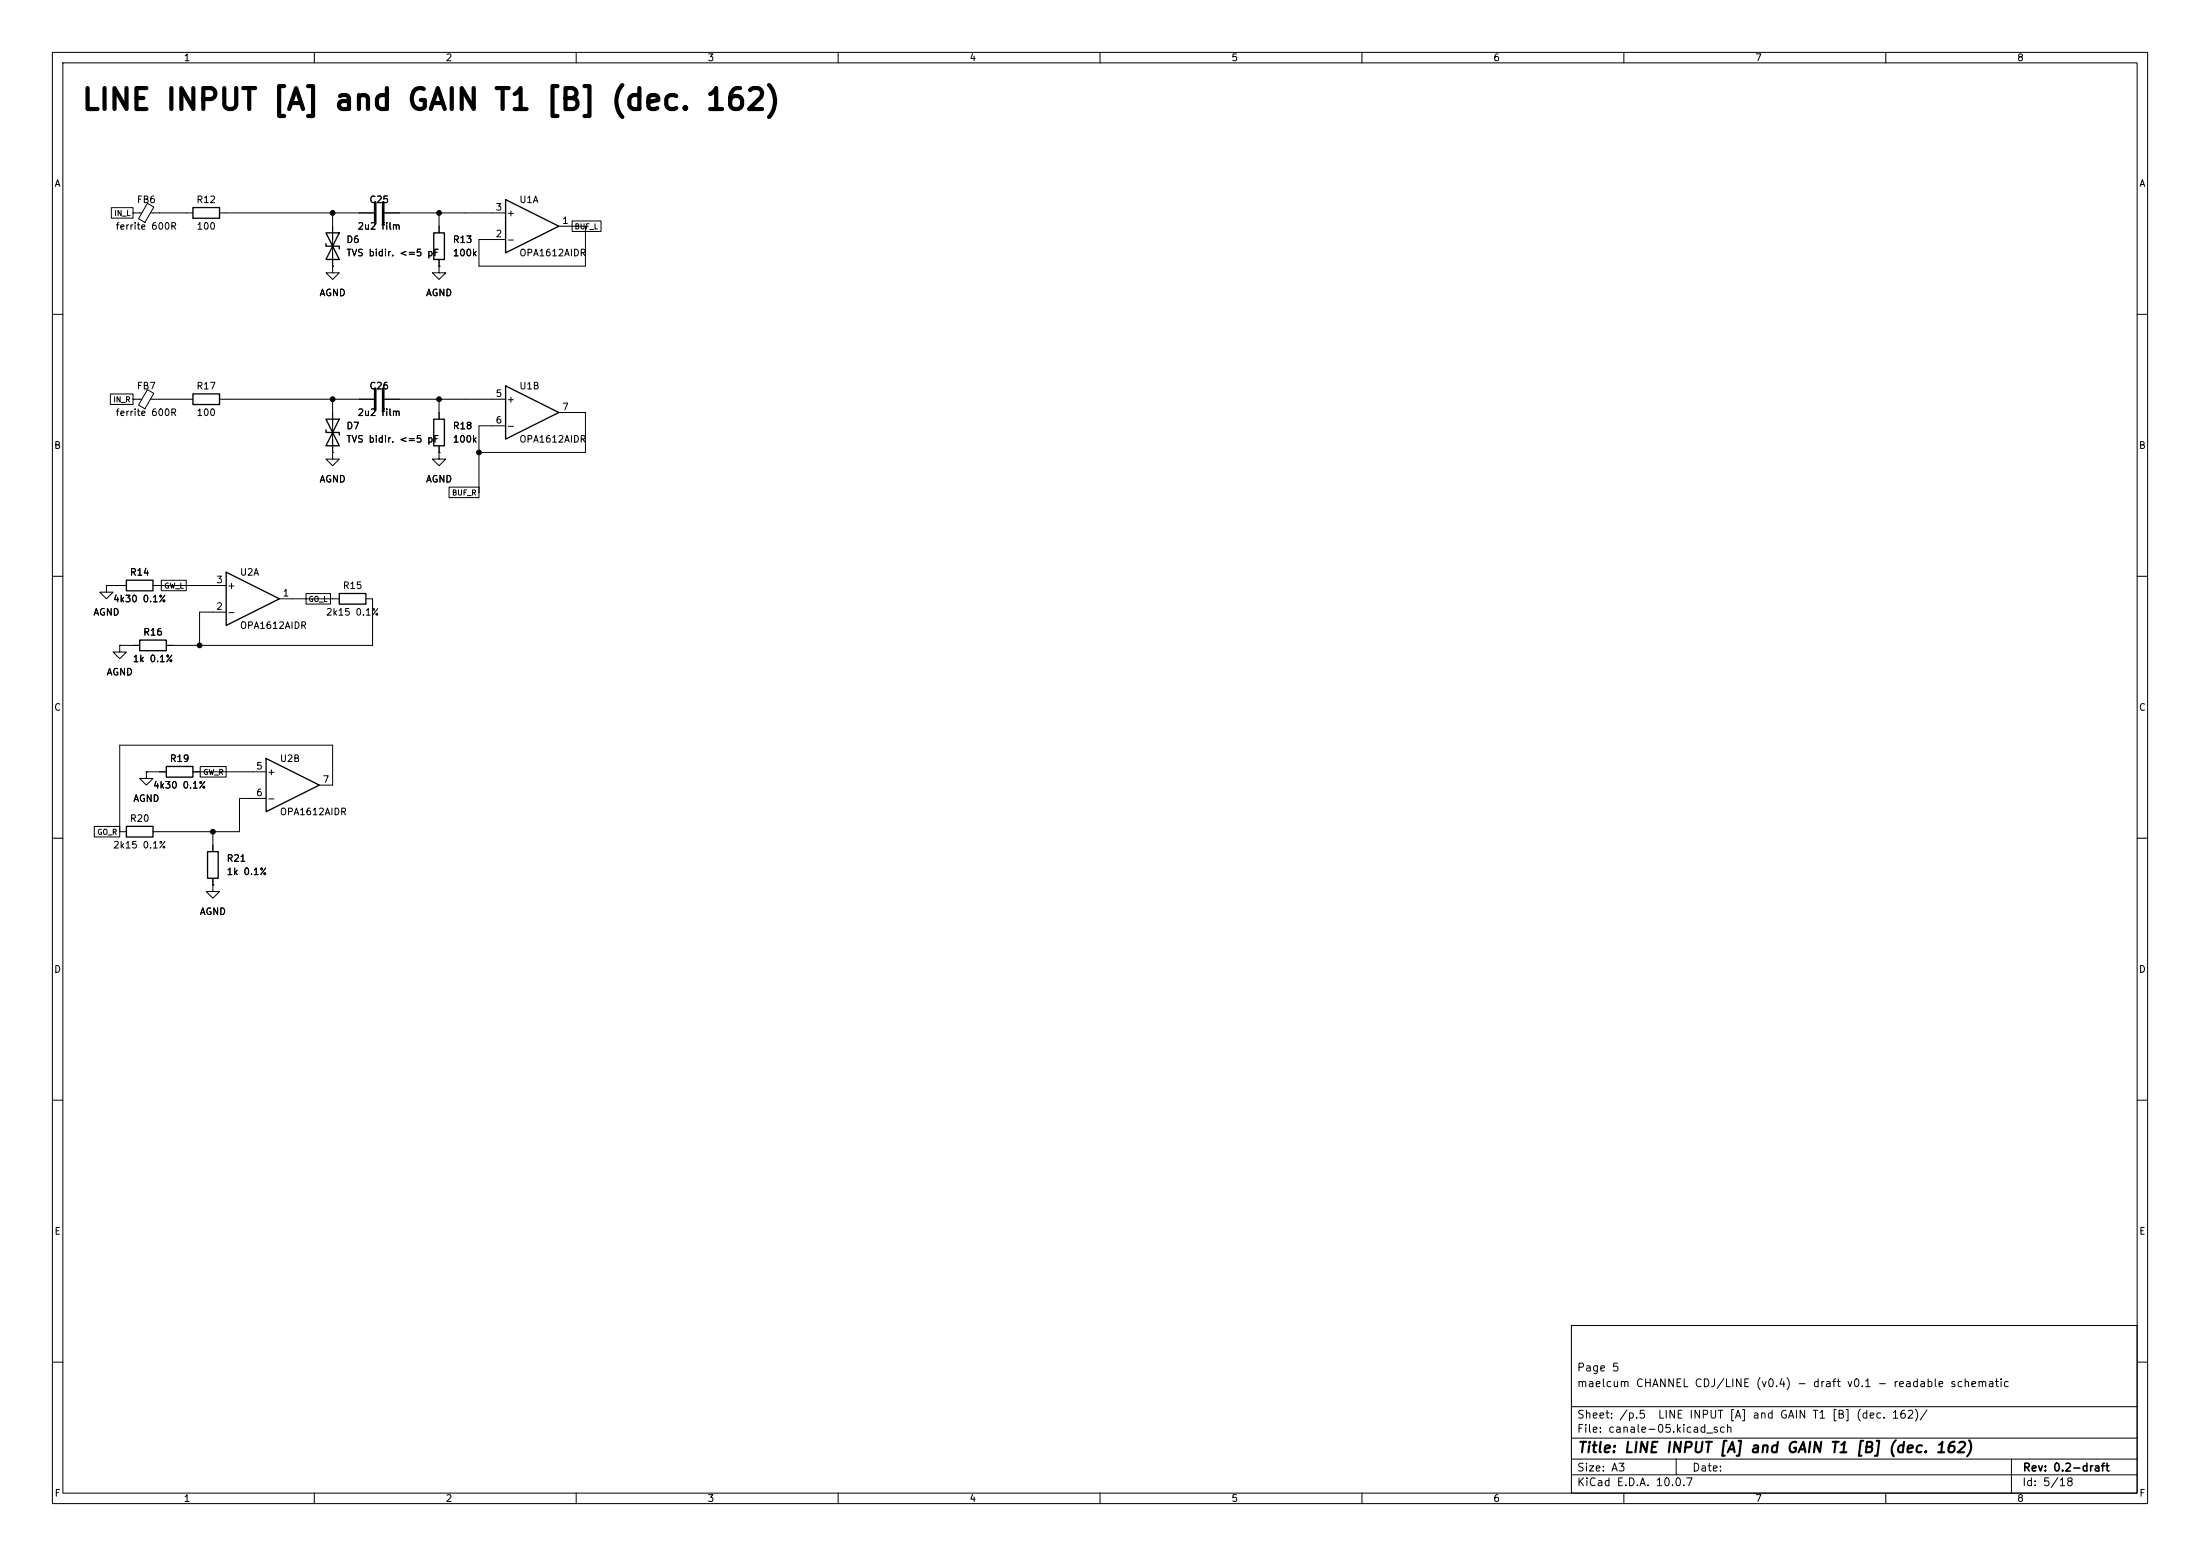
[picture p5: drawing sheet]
(kicad_sch
 (version 20260101)
 (generator "eeschema")
 (generator_version "10.0")
 (paper "A3")
 (title_block
  (title "LINE INPUT [A] and GAIN T1 [B] (dec. 162)")
  (rev "0.2-draft")
  (comment 1 "maelcum CHANNEL CDJ/LINE (v0.4) - draft v0.1 - readable schematic")
  (comment 2 "Page 5"))
 (lib_symbols
  (symbol
   "Amplifier_Operational:OPA1612AxD"
   (pin_names
    (offset 0.127)) (exclude_from_sim no) (in_bom yes) (on_board yes)
   (in_pos_files yes)
   (duplicate_pin_numbers_are_jumpers no)
   (property
    "Reference"
    "U" (at 0 5.08 0) (show_name no) (do_not_autoplace no) (effects (font (size 1.27 1.27)) (justify left)))
   (property
    "Value"
    "OPA1612AxD" (at 0 -5.08 0) (show_name no) (do_not_autoplace no) (effects (font (size 1.27 1.27)) (justify left)))
   (property
    "Footprint"
    "" (at 0 0 0) (show_name no) (do_not_autoplace no) (hide yes) (effects (font (size 1.27 1.27))))
   (property
    "Datasheet"
    "http://www.ti.com/lit/ds/symlink/opa1612.pdf" (at 0 0 0) (show_name no) (do_not_autoplace no) (hide yes) (effects (font (size 1.27 1.27))))
   (property
    "Description"
    "Dual SoundPlus High Performance, Bipolar-Input Audio Operational Amplifiers, SOIC-8" (at 0 0 0) (show_name no) (do_not_autoplace no) (hide yes) (effects (font (size 1.27 1.27))))
   (property
    "ki_locked"
    "" (at 0 0 0) (show_name no) (do_not_autoplace no) (effects (font (size 1.27 1.27))))
   (property
    "ki_keywords"
    "dual opamp" (at 0 0 0) (show_name no) (do_not_autoplace no) (hide yes) (effects (font (size 1.27 1.27))))
   (property
    "ki_fp_filters"
    "SOIC*3.9x4.9mm*P1.27mm* DIP*W7.62mm* TO*99* OnSemi*Micro8* TSSOP*3x3mm*P0.65mm* TSSOP*4.4x3mm*P0.65mm* MSOP*3x3mm*P0.65mm* SSOP*3.9x4.9mm*P0.635mm* LFCSP*2x2mm*P0.5mm* *SIP* SOIC*5.3x6.2mm*P1.27mm*" (at 0 0 0) (show_name no) (do_not_autoplace no) (hide yes) (effects (font (size 1.27 1.27))))
   (symbol
    "OPA1612AxD_1_1"
    (polyline (pts (xy -5.08 5.08) (xy 5.08 0) (xy -5.08 -5.08) (xy -5.08 5.08)) (stroke (width 0.254) (type default)) (fill (type background)))
    (pin
    output
    line (at 7.62 0 180) (length 2.54) (name
    "" (effects (font (size 1.27 1.27)))) (number
    "1" (effects (font (size 1.27 1.27)))))
    (pin
    input
    line (at -7.62 -2.54 0) (length 2.54) (name
    "-" (effects (font (size 1.27 1.27)))) (number
    "2" (effects (font (size 1.27 1.27)))))
    (pin
    input
    line (at -7.62 2.54 0) (length 2.54) (name
    "+" (effects (font (size 1.27 1.27)))) (number
    "3" (effects (font (size 1.27 1.27))))))
   (symbol
    "OPA1612AxD_2_1"
    (polyline (pts (xy -5.08 5.08) (xy 5.08 0) (xy -5.08 -5.08) (xy -5.08 5.08)) (stroke (width 0.254) (type default)) (fill (type background)))
    (pin
    input
    line (at -7.62 2.54 0) (length 2.54) (name
    "+" (effects (font (size 1.27 1.27)))) (number
    "5" (effects (font (size 1.27 1.27)))))
    (pin
    input
    line (at -7.62 -2.54 0) (length 2.54) (name
    "-" (effects (font (size 1.27 1.27)))) (number
    "6" (effects (font (size 1.27 1.27)))))
    (pin
    output
    line (at 7.62 0 180) (length 2.54) (name
    "" (effects (font (size 1.27 1.27)))) (number
    "7" (effects (font (size 1.27 1.27))))))
   (symbol
    "OPA1612AxD_3_1"
    (pin
    power_in
    line (at -2.54 -7.62 90) (length 3.81) (name
    "V-" (effects (font (size 1.27 1.27)))) (number
    "4" (effects (font (size 1.27 1.27)))))
    (pin
    power_in
    line (at -2.54 7.62 270) (length 3.81) (name
    "V+" (effects (font (size 1.27 1.27)))) (number
    "8" (effects (font (size 1.27 1.27))))))
   (embedded_fonts no))
  (symbol
   "Device:R"
   (pin_numbers (hide yes))
   (pin_names
    (offset 0)) (exclude_from_sim no) (in_bom yes) (on_board yes)
   (in_pos_files yes)
   (duplicate_pin_numbers_are_jumpers no)
   (property
    "Reference"
    "R" (at 2.032 0 90) (show_name no) (do_not_autoplace no) (effects (font (size 1.27 1.27))))
   (property
    "Value"
    "R" (at 0 0 90) (show_name no) (do_not_autoplace no) (effects (font (size 1.27 1.27))))
   (property
    "Footprint"
    "" (at -1.778 0 90) (show_name no) (do_not_autoplace no) (hide yes) (effects (font (size 1.27 1.27))))
   (property
    "Datasheet"
    "" (at 0 0 0) (show_name no) (do_not_autoplace no) (hide yes) (effects (font (size 1.27 1.27))))
   (property
    "Description"
    "Resistor" (at 0 0 0) (show_name no) (do_not_autoplace no) (hide yes) (effects (font (size 1.27 1.27))))
   (property
    "ki_keywords"
    "R res resistor" (at 0 0 0) (show_name no) (do_not_autoplace no) (hide yes) (effects (font (size 1.27 1.27))))
   (property
    "ki_fp_filters"
    "R_*" (at 0 0 0) (show_name no) (do_not_autoplace no) (hide yes) (effects (font (size 1.27 1.27))))
   (symbol
    "R_0_1"
    (rectangle (start -1.016 -2.54) (end 1.016 2.54) (stroke (width 0.254) (type default)) (fill (type none))))
   (symbol
    "R_1_1"
    (pin
    passive
    line (at 0 3.81 270) (length 1.27) (name
    "" (effects (font (size 1.27 1.27)))) (number
    "1" (effects (font (size 1.27 1.27)))))
    (pin
    passive
    line (at 0 -3.81 90) (length 1.27) (name
    "" (effects (font (size 1.27 1.27)))) (number
    "2" (effects (font (size 1.27 1.27))))))
   (embedded_fonts no))
  (symbol
   "Device:C"
   (pin_numbers (hide yes))
   (pin_names
    (offset 0.254)) (exclude_from_sim no) (in_bom yes) (on_board yes)
   (in_pos_files yes)
   (duplicate_pin_numbers_are_jumpers no)
   (property
    "Reference"
    "C" (at 0.635 2.54 0) (show_name no) (do_not_autoplace no) (effects (font (size 1.27 1.27)) (justify left)))
   (property
    "Value"
    "C" (at 0.635 -2.54 0) (show_name no) (do_not_autoplace no) (effects (font (size 1.27 1.27)) (justify left)))
   (property
    "Footprint"
    "" (at 0.9652 -3.81 0) (show_name no) (do_not_autoplace no) (hide yes) (effects (font (size 1.27 1.27))))
   (property
    "Datasheet"
    "" (at 0 0 0) (show_name no) (do_not_autoplace no) (hide yes) (effects (font (size 1.27 1.27))))
   (property
    "Description"
    "Unpolarized capacitor" (at 0 0 0) (show_name no) (do_not_autoplace no) (hide yes) (effects (font (size 1.27 1.27))))
   (property
    "ki_keywords"
    "cap capacitor" (at 0 0 0) (show_name no) (do_not_autoplace no) (hide yes) (effects (font (size 1.27 1.27))))
   (property
    "ki_fp_filters"
    "C_*" (at 0 0 0) (show_name no) (do_not_autoplace no) (hide yes) (effects (font (size 1.27 1.27))))
   (symbol
    "C_0_1"
    (polyline (pts (xy -2.032 0.762) (xy 2.032 0.762)) (stroke (width 0.508) (type default)) (fill (type none)))
    (polyline (pts (xy -2.032 -0.762) (xy 2.032 -0.762)) (stroke (width 0.508) (type default)) (fill (type none))))
   (symbol
    "C_1_1"
    (pin
    passive
    line (at 0 3.81 270) (length 2.794) (name
    "" (effects (font (size 1.27 1.27)))) (number
    "1" (effects (font (size 1.27 1.27)))))
    (pin
    passive
    line (at 0 -3.81 90) (length 2.794) (name
    "" (effects (font (size 1.27 1.27)))) (number
    "2" (effects (font (size 1.27 1.27))))))
   (embedded_fonts no))
  (symbol
   "Device:D_TVS"
   (pin_numbers (hide yes))
   (pin_names
    (offset 1.016) (hide yes)) (exclude_from_sim no) (in_bom yes) (on_board yes)
   (in_pos_files yes)
   (duplicate_pin_numbers_are_jumpers no)
   (property
    "Reference"
    "D" (at 0 2.54 0) (show_name no) (do_not_autoplace no) (effects (font (size 1.27 1.27))))
   (property
    "Value"
    "D_TVS" (at 0 -2.54 0) (show_name no) (do_not_autoplace no) (effects (font (size 1.27 1.27))))
   (property
    "Footprint"
    "" (at 0 0 0) (show_name no) (do_not_autoplace no) (hide yes) (effects (font (size 1.27 1.27))))
   (property
    "Datasheet"
    "" (at 0 0 0) (show_name no) (do_not_autoplace no) (hide yes) (effects (font (size 1.27 1.27))))
   (property
    "Description"
    "Bidirectional transient-voltage-suppression diode" (at 0 0 0) (show_name no) (do_not_autoplace no) (hide yes) (effects (font (size 1.27 1.27))))
   (property
    "ki_keywords"
    "diode TVS thyrector" (at 0 0 0) (show_name no) (do_not_autoplace no) (hide yes) (effects (font (size 1.27 1.27))))
   (property
    "ki_fp_filters"
    "TO-???* *_Diode_* *SingleDiode* D_*" (at 0 0 0) (show_name no) (do_not_autoplace no) (hide yes) (effects (font (size 1.27 1.27))))
   (symbol
    "D_TVS_0_1"
    (polyline (pts (xy -2.54 1.27) (xy -2.54 -1.27) (xy 2.54 1.27) (xy 2.54 -1.27) (xy -2.54 1.27)) (stroke (width 0.254) (type default)) (fill (type none)))
    (polyline (pts (xy 0.508 1.27) (xy 0 1.27) (xy 0 -1.27) (xy -0.508 -1.27)) (stroke (width 0.254) (type default)) (fill (type none)))
    (polyline (pts (xy 1.27 0) (xy -1.27 0)) (stroke (width 0) (type default)) (fill (type none))))
   (symbol
    "D_TVS_1_1"
    (pin
    passive
    line (at -3.81 0 0) (length 2.54) (name
    "A1" (effects (font (size 1.27 1.27)))) (number
    "1" (effects (font (size 1.27 1.27)))))
    (pin
    passive
    line (at 3.81 0 180) (length 2.54) (name
    "A2" (effects (font (size 1.27 1.27)))) (number
    "2" (effects (font (size 1.27 1.27))))))
   (embedded_fonts no))
  (symbol
   "Device:FerriteBead_Small"
   (pin_numbers (hide yes))
   (pin_names
    (offset 0)) (exclude_from_sim no) (in_bom yes) (on_board yes)
   (in_pos_files yes)
   (duplicate_pin_numbers_are_jumpers no)
   (property
    "Reference"
    "FB" (at 1.905 1.27 0) (show_name no) (do_not_autoplace no) (effects (font (size 1.27 1.27)) (justify left)))
   (property
    "Value"
    "FerriteBead_Small" (at 1.905 -1.27 0) (show_name no) (do_not_autoplace no) (effects (font (size 1.27 1.27)) (justify left)))
   (property
    "Footprint"
    "" (at -1.778 0 90) (show_name no) (do_not_autoplace no) (hide yes) (effects (font (size 1.27 1.27))))
   (property
    "Datasheet"
    "" (at 0 0 0) (show_name no) (do_not_autoplace no) (hide yes) (effects (font (size 1.27 1.27))))
   (property
    "Description"
    "Ferrite bead, small symbol" (at 0 0 0) (show_name no) (do_not_autoplace no) (hide yes) (effects (font (size 1.27 1.27))))
   (property
    "ki_keywords"
    "L ferrite bead inductor filter" (at 0 0 0) (show_name no) (do_not_autoplace no) (hide yes) (effects (font (size 1.27 1.27))))
   (property
    "ki_fp_filters"
    "Inductor_* L_* *Ferrite*" (at 0 0 0) (show_name no) (do_not_autoplace no) (hide yes) (effects (font (size 1.27 1.27))))
   (symbol
    "FerriteBead_Small_0_1"
    (polyline (pts (xy -1.8288 0.2794) (xy -1.1176 1.4986) (xy 1.8288 -0.2032) (xy 1.1176 -1.4224) (xy -1.8288 0.2794)) (stroke (width 0) (type default)) (fill (type none)))
    (polyline (pts (xy 0 0.889) (xy 0 1.2954)) (stroke (width 0) (type default)) (fill (type none)))
    (polyline (pts (xy 0 -1.27) (xy 0 -0.7874)) (stroke (width 0) (type default)) (fill (type none))))
   (symbol
    "FerriteBead_Small_1_1"
    (pin
    passive
    line (at 0 2.54 270) (length 1.27) (name
    "" (effects (font (size 1.27 1.27)))) (number
    "1" (effects (font (size 1.27 1.27)))))
    (pin
    passive
    line (at 0 -2.54 90) (length 1.27) (name
    "" (effects (font (size 1.27 1.27)))) (number
    "2" (effects (font (size 1.27 1.27))))))
   (embedded_fonts no))
  (symbol
   "power:GND"
   (power global)
   (pin_numbers (hide yes))
   (pin_names
    (offset 0) (hide yes)) (exclude_from_sim no) (in_bom yes) (on_board yes)
   (in_pos_files yes)
   (duplicate_pin_numbers_are_jumpers no)
   (property
    "Reference"
    "#PWR" (at 0 -6.35 0) (show_name no) (do_not_autoplace no) (hide yes) (effects (font (size 1.27 1.27))))
   (property
    "Value"
    "GND" (at 0 -3.81 0) (show_name no) (do_not_autoplace no) (effects (font (size 1.27 1.27))))
   (property
    "Footprint"
    "" (at 0 0 0) (show_name no) (do_not_autoplace no) (hide yes) (effects (font (size 1.27 1.27))))
   (property
    "Datasheet"
    "" (at 0 0 0) (show_name no) (do_not_autoplace no) (hide yes) (effects (font (size 1.27 1.27))))
   (property
    "Description"
    "Power symbol creates a global label with name \"GND\" , ground" (at 0 0 0) (show_name no) (do_not_autoplace no) (hide yes) (effects (font (size 1.27 1.27))))
   (property
    "ki_keywords"
    "global power" (at 0 0 0) (show_name no) (do_not_autoplace no) (hide yes) (effects (font (size 1.27 1.27))))
   (symbol
    "GND_0_1"
    (polyline (pts (xy 0 0) (xy 0 -1.27) (xy 1.27 -1.27) (xy 0 -2.54) (xy -1.27 -1.27) (xy 0 -1.27)) (stroke (width 0) (type default)) (fill (type none))))
   (symbol
    "GND_1_1"
    (pin
    power_in
    line (at 0 0 270) (length 0) (name
    "" (effects (font (size 1.27 1.27)))) (number
    "1" (effects (font (size 1.27 1.27))))))
   (embedded_fonts no)))
 (text
  "LINE INPUT [A] and GAIN T1 [B] (dec. 162)"
  (exclude_from_sim no)
  (at 15.24 21.59 0)
  (effects (font (size 4 4)
    (bold yes)) (justify left bottom)))
 (symbol
  (lib_id "Amplifier_Operational:OPA1612AxD")
  (at 101.6 43.18 0)
  (unit 1)
  (body_style 1)
  (exclude_from_sim no)
  (in_bom yes)
  (on_board yes)
  (dnp no)
  (property
   "Reference"
   "U1" (at 99.06 38.1 0) (effects (font (size 1.27 1.27)) (justify left)))
  (property
   "Value"
   "OPA1612AIDR" (at 99.06 48.26 0) (effects (font (size 1.27 1.27)) (justify left)))
  (property
   "Footprint"
   "Package_SO:SOIC-8_3.9x4.9mm_P1.27mm" (at 101.6 43.18 0) (effects (font (size 1.27 1.27)) (justify left) (hide yes)))
  (property
   "Datasheet"
   "" (at 101.6 43.18 0) (effects (font (size 1.27 1.27)) (justify left) (hide yes)))
  (property
   "Nota"
   "buffer d'ingresso" (at 101.6 43.18 0) (effects (font (size 1.27 1.27)) (justify left) (hide yes)))
  (pin
   "1")
  (pin
   "2")
  (pin
   "3")
  (instances (project
    "canale" (path
    "/f0c5571b-16e2-51a9-92b3-0eee43c7234d/3df63447-c144-5236-bbcd-b95b2f9a543b" (reference "U1") (unit 1)))))
 (wire
  (pts (xy 93.98 40.64) (xy 88.9 40.64))
  (stroke (width 0) (type default)))
 (symbol
  (lib_id "Device:R")
  (at 83.82 46.99 0)
  (unit 1)
  (body_style 1)
  (exclude_from_sim no)
  (in_bom yes)
  (on_board yes)
  (dnp no)
  (property
   "Reference"
   "R13" (at 86.36 45.72 0) (effects (font (size 1.27 1.27)) (justify left)))
  (property
   "Value"
   "100k" (at 86.36 48.26 0) (effects (font (size 1.27 1.27)) (justify left)))
  (property
   "Footprint"
   "Resistor_SMD:R_0805_2012Metric" (at 83.82 46.99 0) (effects (font (size 1.27 1.27)) (justify left) (hide yes)))
  (property
   "Datasheet"
   "" (at 83.82 46.99 0) (effects (font (size 1.27 1.27)) (justify left) (hide yes)))
  (property
   "Nota"
   "polo 0,72 Hz, Zin 100k" (at 83.82 46.99 0) (effects (font (size 1.27 1.27)) (justify left) (hide yes)))
  (pin
   "1")
  (pin
   "2")
  (instances (project
    "canale" (path
    "/f0c5571b-16e2-51a9-92b3-0eee43c7234d/3df63447-c144-5236-bbcd-b95b2f9a543b" (reference "R13") (unit 1)))))
 (symbol
  (lib_id "Device:C")
  (at 72.39 40.64 90)
  (unit 1)
  (body_style 1)
  (exclude_from_sim no)
  (in_bom yes)
  (on_board yes)
  (dnp no)
  (property
   "Reference"
   "C25" (at 72.39 38.1 90) (effects (font (size 1.27 1.27))))
  (property
   "Value"
   "2u2 film" (at 72.39 43.18 90) (effects (font (size 1.27 1.27))))
  (property
   "Footprint"
   "Capacitor_SMD:C_1812_4532Metric" (at 72.39 40.64 0) (effects (font (size 1.27 1.27)) (justify left) (hide yes)))
  (property
   "Datasheet"
   "" (at 72.39 40.64 0) (effects (font (size 1.27 1.27)) (justify left) (hide yes)))
  (property
   "Nota"
   "blocco della continua (voce 58)" (at 72.39 40.64 0) (effects (font (size 1.27 1.27)) (justify left) (hide yes)))
  (pin
   "1")
  (pin
   "2")
  (instances (project
    "canale" (path
    "/f0c5571b-16e2-51a9-92b3-0eee43c7234d/3df63447-c144-5236-bbcd-b95b2f9a543b" (reference "C25") (unit 1)))))
 (symbol
  (lib_id "Device:D_TVS")
  (at 63.5 46.99 270)
  (unit 1)
  (body_style 1)
  (exclude_from_sim no)
  (in_bom yes)
  (on_board yes)
  (dnp no)
  (property
   "Reference"
   "D6" (at 66.04 45.72 90) (effects (font (size 1.27 1.27)) (justify left)))
  (property
   "Value"
   "TVS bidir. <=5 pF" (at 66.04 48.26 90) (effects (font (size 1.27 1.27)) (justify left)))
  (property
   "Footprint"
   "Diode_SMD:D_SOD-323" (at 63.5 46.99 0) (effects (font (size 1.27 1.27)) (justify left) (hide yes)))
  (property
   "Datasheet"
   "" (at 63.5 46.99 0) (effects (font (size 1.27 1.27)) (justify left) (hide yes)))
  (property
   "Nota"
   "NOTA: parte da scegliere (TVS low-cap)" (at 63.5 46.99 0) (effects (font (size 1.27 1.27)) (justify left) (hide yes)))
  (pin
   "1")
  (pin
   "2")
  (instances (project
    "canale" (path
    "/f0c5571b-16e2-51a9-92b3-0eee43c7234d/3df63447-c144-5236-bbcd-b95b2f9a543b" (reference "D6") (unit 1)))))
 (symbol
  (lib_id "Device:R")
  (at 39.37 40.64 90)
  (unit 1)
  (body_style 1)
  (exclude_from_sim no)
  (in_bom yes)
  (on_board yes)
  (dnp no)
  (property
   "Reference"
   "R12" (at 39.37 38.1 90) (effects (font (size 1.27 1.27))))
  (property
   "Value"
   "100" (at 39.37 43.18 90) (effects (font (size 1.27 1.27))))
  (property
   "Footprint"
   "Resistor_SMD:R_0805_2012Metric" (at 39.37 40.64 0) (effects (font (size 1.27 1.27)) (justify left) (hide yes)))
  (property
   "Datasheet"
   "" (at 39.37 40.64 0) (effects (font (size 1.27 1.27)) (justify left) (hide yes)))
  (property
   "Nota"
   "R serie (cdj §3.1)" (at 39.37 40.64 0) (effects (font (size 1.27 1.27)) (justify left) (hide yes)))
  (pin
   "1")
  (pin
   "2")
  (instances (project
    "canale" (path
    "/f0c5571b-16e2-51a9-92b3-0eee43c7234d/3df63447-c144-5236-bbcd-b95b2f9a543b" (reference "R12") (unit 1)))))
 (symbol
  (lib_id "Device:FerriteBead_Small")
  (at 27.94 40.64 90)
  (unit 1)
  (body_style 1)
  (exclude_from_sim no)
  (in_bom yes)
  (on_board yes)
  (dnp no)
  (property
   "Reference"
   "FB6" (at 27.94 38.1 90) (effects (font (size 1.27 1.27))))
  (property
   "Value"
   "ferrite 600R" (at 27.94 43.18 90) (effects (font (size 1.27 1.27))))
  (property
   "Footprint"
   "Inductor_SMD:L_1206_3216Metric" (at 27.94 40.64 0) (effects (font (size 1.27 1.27)) (justify left) (hide yes)))
  (property
   "Datasheet"
   "" (at 27.94 40.64 0) (effects (font (size 1.27 1.27)) (justify left) (hide yes)))
  (pin
   "1")
  (pin
   "2")
  (instances (project
    "canale" (path
    "/f0c5571b-16e2-51a9-92b3-0eee43c7234d/3df63447-c144-5236-bbcd-b95b2f9a543b" (reference "FB6") (unit 1)))))
 (wire
  (pts (xy 88.9 40.64) (xy 83.82 40.64))
  (stroke (width 0) (type default)))
 (wire
  (pts (xy 83.82 40.64) (xy 83.82 43.18))
  (stroke (width 0) (type default)))
 (wire
  (pts (xy 83.82 40.64) (xy 76.2 40.64))
  (stroke (width 0) (type default)))
 (wire
  (pts (xy 68.58 40.64) (xy 63.5 40.64))
  (stroke (width 0) (type default)))
 (wire
  (pts (xy 63.5 40.64) (xy 63.5 43.18))
  (stroke (width 0) (type default)))
 (wire
  (pts (xy 63.5 40.64) (xy 43.18 40.64))
  (stroke (width 0) (type default)))
 (wire
  (pts (xy 35.56 40.64) (xy 30.48 40.64))
  (stroke (width 0) (type default)))
 (junction
  (at 83.82 40.64)
  (diameter 0)
  (color 0 0 0 0))
 (junction
  (at 63.5 40.64)
  (diameter 0)
  (color 0 0 0 0))
 (symbol
  (lib_id "power:GND")
  (at 83.82 50.8 0)
  (unit 1)
  (body_style 1)
  (exclude_from_sim no)
  (in_bom yes)
  (on_board yes)
  (dnp no)
  (property
   "Reference"
   "#PWR001" (at 83.82 50.8 0) (effects (font (size 1.27 1.27)) (justify left) (hide yes)))
  (property
   "Value"
   "AGND" (at 83.82 55.88 0) (effects (font (size 1.27 1.27))))
  (property
   "Footprint"
   "" (at 83.82 50.8 0) (effects (font (size 1.27 1.27)) (justify left) (hide yes)))
  (property
   "Datasheet"
   "" (at 83.82 50.8 0) (effects (font (size 1.27 1.27)) (justify left) (hide yes)))
  (pin
   "1")
  (instances (project
    "canale" (path
    "/f0c5571b-16e2-51a9-92b3-0eee43c7234d/3df63447-c144-5236-bbcd-b95b2f9a543b" (reference "#PWR001") (unit 1)))))
 (symbol
  (lib_id "power:GND")
  (at 63.5 50.8 0)
  (unit 1)
  (body_style 1)
  (exclude_from_sim no)
  (in_bom yes)
  (on_board yes)
  (dnp no)
  (property
   "Reference"
   "#PWR002" (at 63.5 50.8 0) (effects (font (size 1.27 1.27)) (justify left) (hide yes)))
  (property
   "Value"
   "AGND" (at 63.5 55.88 0) (effects (font (size 1.27 1.27))))
  (property
   "Footprint"
   "" (at 63.5 50.8 0) (effects (font (size 1.27 1.27)) (justify left) (hide yes)))
  (property
   "Datasheet"
   "" (at 63.5 50.8 0) (effects (font (size 1.27 1.27)) (justify left) (hide yes)))
  (pin
   "1")
  (instances (project
    "canale" (path
    "/f0c5571b-16e2-51a9-92b3-0eee43c7234d/3df63447-c144-5236-bbcd-b95b2f9a543b" (reference "#PWR002") (unit 1)))))
 (wire
  (pts (xy 93.98 45.72) (xy 91.44 45.72))
  (stroke (width 0) (type default)))
 (wire
  (pts (xy 91.44 50.8) (xy 91.44 45.72))
  (stroke (width 0) (type default)))
 (symbol
  (lib_id "Amplifier_Operational:OPA1612AxD")
  (at 101.6 78.74 0)
  (unit 2)
  (body_style 1)
  (exclude_from_sim no)
  (in_bom yes)
  (on_board yes)
  (dnp no)
  (property
   "Reference"
   "U1" (at 99.06 73.66 0) (effects (font (size 1.27 1.27)) (justify left)))
  (property
   "Value"
   "OPA1612AIDR" (at 99.06 83.82 0) (effects (font (size 1.27 1.27)) (justify left)))
  (property
   "Footprint"
   "Package_SO:SOIC-8_3.9x4.9mm_P1.27mm" (at 101.6 78.74 0) (effects (font (size 1.27 1.27)) (justify left) (hide yes)))
  (property
   "Datasheet"
   "" (at 101.6 78.74 0) (effects (font (size 1.27 1.27)) (justify left) (hide yes)))
  (property
   "Nota"
   "buffer d'ingresso" (at 101.6 78.74 0) (effects (font (size 1.27 1.27)) (justify left) (hide yes)))
  (pin
   "5")
  (pin
   "6")
  (pin
   "7")
  (instances (project
    "canale" (path
    "/f0c5571b-16e2-51a9-92b3-0eee43c7234d/3df63447-c144-5236-bbcd-b95b2f9a543b" (reference "U1") (unit 2)))))
 (wire
  (pts (xy 93.98 76.2) (xy 88.9 76.2))
  (stroke (width 0) (type default)))
 (symbol
  (lib_id "Device:R")
  (at 83.82 82.55 0)
  (unit 1)
  (body_style 1)
  (exclude_from_sim no)
  (in_bom yes)
  (on_board yes)
  (dnp no)
  (property
   "Reference"
   "R18" (at 86.36 81.28 0) (effects (font (size 1.27 1.27)) (justify left)))
  (property
   "Value"
   "100k" (at 86.36 83.82 0) (effects (font (size 1.27 1.27)) (justify left)))
  (property
   "Footprint"
   "Resistor_SMD:R_0805_2012Metric" (at 83.82 82.55 0) (effects (font (size 1.27 1.27)) (justify left) (hide yes)))
  (property
   "Datasheet"
   "" (at 83.82 82.55 0) (effects (font (size 1.27 1.27)) (justify left) (hide yes)))
  (property
   "Nota"
   "polo 0,72 Hz, Zin 100k" (at 83.82 82.55 0) (effects (font (size 1.27 1.27)) (justify left) (hide yes)))
  (pin
   "1")
  (pin
   "2")
  (instances (project
    "canale" (path
    "/f0c5571b-16e2-51a9-92b3-0eee43c7234d/3df63447-c144-5236-bbcd-b95b2f9a543b" (reference "R18") (unit 1)))))
 (symbol
  (lib_id "Device:C")
  (at 72.39 76.2 90)
  (unit 1)
  (body_style 1)
  (exclude_from_sim no)
  (in_bom yes)
  (on_board yes)
  (dnp no)
  (property
   "Reference"
   "C26" (at 72.39 73.66 90) (effects (font (size 1.27 1.27))))
  (property
   "Value"
   "2u2 film" (at 72.39 78.74 90) (effects (font (size 1.27 1.27))))
  (property
   "Footprint"
   "Capacitor_SMD:C_1812_4532Metric" (at 72.39 76.2 0) (effects (font (size 1.27 1.27)) (justify left) (hide yes)))
  (property
   "Datasheet"
   "" (at 72.39 76.2 0) (effects (font (size 1.27 1.27)) (justify left) (hide yes)))
  (property
   "Nota"
   "blocco della continua (voce 58)" (at 72.39 76.2 0) (effects (font (size 1.27 1.27)) (justify left) (hide yes)))
  (pin
   "1")
  (pin
   "2")
  (instances (project
    "canale" (path
    "/f0c5571b-16e2-51a9-92b3-0eee43c7234d/3df63447-c144-5236-bbcd-b95b2f9a543b" (reference "C26") (unit 1)))))
 (symbol
  (lib_id "Device:D_TVS")
  (at 63.5 82.55 270)
  (unit 1)
  (body_style 1)
  (exclude_from_sim no)
  (in_bom yes)
  (on_board yes)
  (dnp no)
  (property
   "Reference"
   "D7" (at 66.04 81.28 90) (effects (font (size 1.27 1.27)) (justify left)))
  (property
   "Value"
   "TVS bidir. <=5 pF" (at 66.04 83.82 90) (effects (font (size 1.27 1.27)) (justify left)))
  (property
   "Footprint"
   "Diode_SMD:D_SOD-323" (at 63.5 82.55 0) (effects (font (size 1.27 1.27)) (justify left) (hide yes)))
  (property
   "Datasheet"
   "" (at 63.5 82.55 0) (effects (font (size 1.27 1.27)) (justify left) (hide yes)))
  (property
   "Nota"
   "NOTA: parte da scegliere (TVS low-cap)" (at 63.5 82.55 0) (effects (font (size 1.27 1.27)) (justify left) (hide yes)))
  (pin
   "1")
  (pin
   "2")
  (instances (project
    "canale" (path
    "/f0c5571b-16e2-51a9-92b3-0eee43c7234d/3df63447-c144-5236-bbcd-b95b2f9a543b" (reference "D7") (unit 1)))))
 (symbol
  (lib_id "Device:R")
  (at 39.37 76.2 90)
  (unit 1)
  (body_style 1)
  (exclude_from_sim no)
  (in_bom yes)
  (on_board yes)
  (dnp no)
  (property
   "Reference"
   "R17" (at 39.37 73.66 90) (effects (font (size 1.27 1.27))))
  (property
   "Value"
   "100" (at 39.37 78.74 90) (effects (font (size 1.27 1.27))))
  (property
   "Footprint"
   "Resistor_SMD:R_0805_2012Metric" (at 39.37 76.2 0) (effects (font (size 1.27 1.27)) (justify left) (hide yes)))
  (property
   "Datasheet"
   "" (at 39.37 76.2 0) (effects (font (size 1.27 1.27)) (justify left) (hide yes)))
  (property
   "Nota"
   "R serie (cdj §3.1)" (at 39.37 76.2 0) (effects (font (size 1.27 1.27)) (justify left) (hide yes)))
  (pin
   "1")
  (pin
   "2")
  (instances (project
    "canale" (path
    "/f0c5571b-16e2-51a9-92b3-0eee43c7234d/3df63447-c144-5236-bbcd-b95b2f9a543b" (reference "R17") (unit 1)))))
 (symbol
  (lib_id "Device:FerriteBead_Small")
  (at 27.94 76.2 90)
  (unit 1)
  (body_style 1)
  (exclude_from_sim no)
  (in_bom yes)
  (on_board yes)
  (dnp no)
  (property
   "Reference"
   "FB7" (at 27.94 73.66 90) (effects (font (size 1.27 1.27))))
  (property
   "Value"
   "ferrite 600R" (at 27.94 78.74 90) (effects (font (size 1.27 1.27))))
  (property
   "Footprint"
   "Inductor_SMD:L_1206_3216Metric" (at 27.94 76.2 0) (effects (font (size 1.27 1.27)) (justify left) (hide yes)))
  (property
   "Datasheet"
   "" (at 27.94 76.2 0) (effects (font (size 1.27 1.27)) (justify left) (hide yes)))
  (pin
   "1")
  (pin
   "2")
  (instances (project
    "canale" (path
    "/f0c5571b-16e2-51a9-92b3-0eee43c7234d/3df63447-c144-5236-bbcd-b95b2f9a543b" (reference "FB7") (unit 1)))))
 (wire
  (pts (xy 88.9 76.2) (xy 83.82 76.2))
  (stroke (width 0) (type default)))
 (wire
  (pts (xy 83.82 76.2) (xy 83.82 78.74))
  (stroke (width 0) (type default)))
 (wire
  (pts (xy 83.82 76.2) (xy 76.2 76.2))
  (stroke (width 0) (type default)))
 (wire
  (pts (xy 68.58 76.2) (xy 63.5 76.2))
  (stroke (width 0) (type default)))
 (wire
  (pts (xy 63.5 76.2) (xy 63.5 78.74))
  (stroke (width 0) (type default)))
 (wire
  (pts (xy 63.5 76.2) (xy 43.18 76.2))
  (stroke (width 0) (type default)))
 (wire
  (pts (xy 35.56 76.2) (xy 30.48 76.2))
  (stroke (width 0) (type default)))
 (junction
  (at 83.82 76.2)
  (diameter 0)
  (color 0 0 0 0))
 (junction
  (at 63.5 76.2)
  (diameter 0)
  (color 0 0 0 0))
 (symbol
  (lib_id "power:GND")
  (at 83.82 86.36 0)
  (unit 1)
  (body_style 1)
  (exclude_from_sim no)
  (in_bom yes)
  (on_board yes)
  (dnp no)
  (property
   "Reference"
   "#PWR003" (at 83.82 86.36 0) (effects (font (size 1.27 1.27)) (justify left) (hide yes)))
  (property
   "Value"
   "AGND" (at 83.82 91.44 0) (effects (font (size 1.27 1.27))))
  (property
   "Footprint"
   "" (at 83.82 86.36 0) (effects (font (size 1.27 1.27)) (justify left) (hide yes)))
  (property
   "Datasheet"
   "" (at 83.82 86.36 0) (effects (font (size 1.27 1.27)) (justify left) (hide yes)))
  (pin
   "1")
  (instances (project
    "canale" (path
    "/f0c5571b-16e2-51a9-92b3-0eee43c7234d/3df63447-c144-5236-bbcd-b95b2f9a543b" (reference "#PWR003") (unit 1)))))
 (symbol
  (lib_id "power:GND")
  (at 63.5 86.36 0)
  (unit 1)
  (body_style 1)
  (exclude_from_sim no)
  (in_bom yes)
  (on_board yes)
  (dnp no)
  (property
   "Reference"
   "#PWR004" (at 63.5 86.36 0) (effects (font (size 1.27 1.27)) (justify left) (hide yes)))
  (property
   "Value"
   "AGND" (at 63.5 91.44 0) (effects (font (size 1.27 1.27))))
  (property
   "Footprint"
   "" (at 63.5 86.36 0) (effects (font (size 1.27 1.27)) (justify left) (hide yes)))
  (property
   "Datasheet"
   "" (at 63.5 86.36 0) (effects (font (size 1.27 1.27)) (justify left) (hide yes)))
  (pin
   "1")
  (instances (project
    "canale" (path
    "/f0c5571b-16e2-51a9-92b3-0eee43c7234d/3df63447-c144-5236-bbcd-b95b2f9a543b" (reference "#PWR004") (unit 1)))))
 (wire
  (pts (xy 93.98 81.28) (xy 91.44 81.28))
  (stroke (width 0) (type default)))
 (wire
  (pts (xy 91.44 81.28) (xy 91.44 93.98))
  (stroke (width 0) (type default)))
 (symbol
  (lib_id "Amplifier_Operational:OPA1612AxD")
  (at 48.26 114.3 0)
  (unit 1)
  (body_style 1)
  (exclude_from_sim no)
  (in_bom yes)
  (on_board yes)
  (dnp no)
  (property
   "Reference"
   "U2" (at 45.72 109.22 0) (effects (font (size 1.27 1.27)) (justify left)))
  (property
   "Value"
   "OPA1612AIDR" (at 45.72 119.38 0) (effects (font (size 1.27 1.27)) (justify left)))
  (property
   "Footprint"
   "Package_SO:SOIC-8_3.9x4.9mm_P1.27mm" (at 48.26 114.3 0) (effects (font (size 1.27 1.27)) (justify left) (hide yes)))
  (property
   "Datasheet"
   "" (at 48.26 114.3 0) (effects (font (size 1.27 1.27)) (justify left) (hide yes)))
  (property
   "Nota"
   "GAIN T1, non invertente x3,15" (at 48.26 114.3 0) (effects (font (size 1.27 1.27)) (justify left) (hide yes)))
  (pin
   "1")
  (pin
   "2")
  (pin
   "3")
  (instances (project
    "canale" (path
    "/f0c5571b-16e2-51a9-92b3-0eee43c7234d/3df63447-c144-5236-bbcd-b95b2f9a543b" (reference "U2") (unit 1)))))
 (wire
  (pts (xy 55.88 114.3) (xy 58.42 114.3))
  (stroke (width 0) (type default)))
 (symbol
  (lib_id "Device:R")
  (at 67.31 114.3 90)
  (unit 1)
  (body_style 1)
  (exclude_from_sim no)
  (in_bom yes)
  (on_board yes)
  (dnp no)
  (property
   "Reference"
   "R15" (at 67.31 111.76 90) (effects (font (size 1.27 1.27))))
  (property
   "Value"
   "2k15 0.1%" (at 67.31 116.84 90) (effects (font (size 1.27 1.27))))
  (property
   "Footprint"
   "Resistor_SMD:R_0805_2012Metric" (at 67.31 114.3 0) (effects (font (size 1.27 1.27)) (justify left) (hide yes)))
  (property
   "Datasheet"
   "" (at 67.31 114.3 0) (effects (font (size 1.27 1.27)) (justify left) (hide yes)))
  (pin
   "1")
  (pin
   "2")
  (instances (project
    "canale" (path
    "/f0c5571b-16e2-51a9-92b3-0eee43c7234d/3df63447-c144-5236-bbcd-b95b2f9a543b" (reference "R15") (unit 1)))))
 (wire
  (pts (xy 58.42 114.3) (xy 63.5 114.3))
  (stroke (width 0) (type default)))
 (wire
  (pts (xy 40.64 111.76) (xy 35.56 111.76))
  (stroke (width 0) (type default)))
 (symbol
  (lib_id "Device:R")
  (at 26.67 111.76 270)
  (unit 1)
  (body_style 1)
  (exclude_from_sim no)
  (in_bom yes)
  (on_board yes)
  (dnp no)
  (property
   "Reference"
   "R14" (at 26.67 109.22 90) (effects (font (size 1.27 1.27))))
  (property
   "Value"
   "4k30 0.1%" (at 26.67 114.3 90) (effects (font (size 1.27 1.27))))
  (property
   "Footprint"
   "Resistor_SMD:R_0805_2012Metric" (at 26.67 111.76 0) (effects (font (size 1.27 1.27)) (justify left) (hide yes)))
  (property
   "Datasheet"
   "" (at 26.67 111.76 0) (effects (font (size 1.27 1.27)) (justify left) (hide yes)))
  (property
   "Nota"
   "Rl dal cursore a massa (T1)" (at 26.67 111.76 0) (effects (font (size 1.27 1.27)) (justify left) (hide yes)))
  (pin
   "1")
  (pin
   "2")
  (instances (project
    "canale" (path
    "/f0c5571b-16e2-51a9-92b3-0eee43c7234d/3df63447-c144-5236-bbcd-b95b2f9a543b" (reference "R14") (unit 1)))))
 (wire
  (pts (xy 35.56 111.76) (xy 30.48 111.76))
  (stroke (width 0) (type default)))
 (wire
  (pts (xy 22.86 111.76) (xy 20.32 111.76))
  (stroke (width 0) (type default)))
 (symbol
  (lib_id "power:GND")
  (at 20.32 111.76 0)
  (unit 1)
  (body_style 1)
  (exclude_from_sim no)
  (in_bom yes)
  (on_board yes)
  (dnp no)
  (property
   "Reference"
   "#PWR005" (at 20.32 111.76 0) (effects (font (size 1.27 1.27)) (justify left) (hide yes)))
  (property
   "Value"
   "AGND" (at 20.32 116.84 0) (effects (font (size 1.27 1.27))))
  (property
   "Footprint"
   "" (at 20.32 111.76 0) (effects (font (size 1.27 1.27)) (justify left) (hide yes)))
  (property
   "Datasheet"
   "" (at 20.32 111.76 0) (effects (font (size 1.27 1.27)) (justify left) (hide yes)))
  (pin
   "1")
  (instances (project
    "canale" (path
    "/f0c5571b-16e2-51a9-92b3-0eee43c7234d/3df63447-c144-5236-bbcd-b95b2f9a543b" (reference "#PWR005") (unit 1)))))
 (wire
  (pts (xy 40.64 116.84) (xy 38.1 116.84))
  (stroke (width 0) (type default)))
 (wire
  (pts (xy 38.1 116.84) (xy 38.1 123.19))
  (stroke (width 0) (type default)))
 (symbol
  (lib_id "Device:R")
  (at 29.21 123.19 270)
  (unit 1)
  (body_style 1)
  (exclude_from_sim no)
  (in_bom yes)
  (on_board yes)
  (dnp no)
  (property
   "Reference"
   "R16" (at 29.21 120.65 90) (effects (font (size 1.27 1.27))))
  (property
   "Value"
   "1k 0.1%" (at 29.21 125.73 90) (effects (font (size 1.27 1.27))))
  (property
   "Footprint"
   "Resistor_SMD:R_0805_2012Metric" (at 29.21 123.19 0) (effects (font (size 1.27 1.27)) (justify left) (hide yes)))
  (property
   "Datasheet"
   "" (at 29.21 123.19 0) (effects (font (size 1.27 1.27)) (justify left) (hide yes)))
  (property
   "Nota"
   "x3,15" (at 29.21 123.19 0) (effects (font (size 1.27 1.27)) (justify left) (hide yes)))
  (pin
   "1")
  (pin
   "2")
  (instances (project
    "canale" (path
    "/f0c5571b-16e2-51a9-92b3-0eee43c7234d/3df63447-c144-5236-bbcd-b95b2f9a543b" (reference "R16") (unit 1)))))
 (wire
  (pts (xy 38.1 123.19) (xy 33.02 123.19))
  (stroke (width 0) (type default)))
 (wire
  (pts (xy 25.4 123.19) (xy 22.86 123.19))
  (stroke (width 0) (type default)))
 (symbol
  (lib_id "power:GND")
  (at 22.86 123.19 0)
  (unit 1)
  (body_style 1)
  (exclude_from_sim no)
  (in_bom yes)
  (on_board yes)
  (dnp no)
  (property
   "Reference"
   "#PWR006" (at 22.86 123.19 0) (effects (font (size 1.27 1.27)) (justify left) (hide yes)))
  (property
   "Value"
   "AGND" (at 22.86 128.27 0) (effects (font (size 1.27 1.27))))
  (property
   "Footprint"
   "" (at 22.86 123.19 0) (effects (font (size 1.27 1.27)) (justify left) (hide yes)))
  (property
   "Datasheet"
   "" (at 22.86 123.19 0) (effects (font (size 1.27 1.27)) (justify left) (hide yes)))
  (pin
   "1")
  (instances (project
    "canale" (path
    "/f0c5571b-16e2-51a9-92b3-0eee43c7234d/3df63447-c144-5236-bbcd-b95b2f9a543b" (reference "#PWR006") (unit 1)))))
 (symbol
  (lib_id "Amplifier_Operational:OPA1612AxD")
  (at 55.88 149.86 0)
  (unit 2)
  (body_style 1)
  (exclude_from_sim no)
  (in_bom yes)
  (on_board yes)
  (dnp no)
  (property
   "Reference"
   "U2" (at 53.34 144.78 0) (effects (font (size 1.27 1.27)) (justify left)))
  (property
   "Value"
   "OPA1612AIDR" (at 53.34 154.94 0) (effects (font (size 1.27 1.27)) (justify left)))
  (property
   "Footprint"
   "Package_SO:SOIC-8_3.9x4.9mm_P1.27mm" (at 55.88 149.86 0) (effects (font (size 1.27 1.27)) (justify left) (hide yes)))
  (property
   "Datasheet"
   "" (at 55.88 149.86 0) (effects (font (size 1.27 1.27)) (justify left) (hide yes)))
  (property
   "Nota"
   "GAIN T1, non invertente x3,15" (at 55.88 149.86 0) (effects (font (size 1.27 1.27)) (justify left) (hide yes)))
  (pin
   "5")
  (pin
   "6")
  (pin
   "7")
  (instances (project
    "canale" (path
    "/f0c5571b-16e2-51a9-92b3-0eee43c7234d/3df63447-c144-5236-bbcd-b95b2f9a543b" (reference "U2") (unit 2)))))
 (wire
  (pts (xy 48.26 147.32) (xy 43.18 147.32))
  (stroke (width 0) (type default)))
 (symbol
  (lib_id "Device:R")
  (at 34.29 147.32 270)
  (unit 1)
  (body_style 1)
  (exclude_from_sim no)
  (in_bom yes)
  (on_board yes)
  (dnp no)
  (property
   "Reference"
   "R19" (at 34.29 144.78 90) (effects (font (size 1.27 1.27))))
  (property
   "Value"
   "4k30 0.1%" (at 34.29 149.86 90) (effects (font (size 1.27 1.27))))
  (property
   "Footprint"
   "Resistor_SMD:R_0805_2012Metric" (at 34.29 147.32 0) (effects (font (size 1.27 1.27)) (justify left) (hide yes)))
  (property
   "Datasheet"
   "" (at 34.29 147.32 0) (effects (font (size 1.27 1.27)) (justify left) (hide yes)))
  (property
   "Nota"
   "Rl dal cursore a massa (T1)" (at 34.29 147.32 0) (effects (font (size 1.27 1.27)) (justify left) (hide yes)))
  (pin
   "1")
  (pin
   "2")
  (instances (project
    "canale" (path
    "/f0c5571b-16e2-51a9-92b3-0eee43c7234d/3df63447-c144-5236-bbcd-b95b2f9a543b" (reference "R19") (unit 1)))))
 (wire
  (pts (xy 43.18 147.32) (xy 38.1 147.32))
  (stroke (width 0) (type default)))
 (wire
  (pts (xy 30.48 147.32) (xy 27.94 147.32))
  (stroke (width 0) (type default)))
 (symbol
  (lib_id "power:GND")
  (at 27.94 147.32 0)
  (unit 1)
  (body_style 1)
  (exclude_from_sim no)
  (in_bom yes)
  (on_board yes)
  (dnp no)
  (property
   "Reference"
   "#PWR007" (at 27.94 147.32 0) (effects (font (size 1.27 1.27)) (justify left) (hide yes)))
  (property
   "Value"
   "AGND" (at 27.94 152.4 0) (effects (font (size 1.27 1.27))))
  (property
   "Footprint"
   "" (at 27.94 147.32 0) (effects (font (size 1.27 1.27)) (justify left) (hide yes)))
  (property
   "Datasheet"
   "" (at 27.94 147.32 0) (effects (font (size 1.27 1.27)) (justify left) (hide yes)))
  (pin
   "1")
  (instances (project
    "canale" (path
    "/f0c5571b-16e2-51a9-92b3-0eee43c7234d/3df63447-c144-5236-bbcd-b95b2f9a543b" (reference "#PWR007") (unit 1)))))
 (wire
  (pts (xy 48.26 152.4) (xy 45.72 152.4))
  (stroke (width 0) (type default)))
 (wire
  (pts (xy 45.72 152.4) (xy 45.72 158.75))
  (stroke (width 0) (type default)))
 (symbol
  (lib_id "Device:R")
  (at 40.64 165.1 0)
  (unit 1)
  (body_style 1)
  (exclude_from_sim no)
  (in_bom yes)
  (on_board yes)
  (dnp no)
  (property
   "Reference"
   "R21" (at 43.18 163.83 0) (effects (font (size 1.27 1.27)) (justify left)))
  (property
   "Value"
   "1k 0.1%" (at 43.18 166.37 0) (effects (font (size 1.27 1.27)) (justify left)))
  (property
   "Footprint"
   "Resistor_SMD:R_0805_2012Metric" (at 40.64 165.1 0) (effects (font (size 1.27 1.27)) (justify left) (hide yes)))
  (property
   "Datasheet"
   "" (at 40.64 165.1 0) (effects (font (size 1.27 1.27)) (justify left) (hide yes)))
  (property
   "Nota"
   "x3,15" (at 40.64 165.1 0) (effects (font (size 1.27 1.27)) (justify left) (hide yes)))
  (pin
   "1")
  (pin
   "2")
  (instances (project
    "canale" (path
    "/f0c5571b-16e2-51a9-92b3-0eee43c7234d/3df63447-c144-5236-bbcd-b95b2f9a543b" (reference "R21") (unit 1)))))
 (symbol
  (lib_id "Device:R")
  (at 26.67 158.75 90)
  (unit 1)
  (body_style 1)
  (exclude_from_sim no)
  (in_bom yes)
  (on_board yes)
  (dnp no)
  (property
   "Reference"
   "R20" (at 26.67 156.21 90) (effects (font (size 1.27 1.27))))
  (property
   "Value"
   "2k15 0.1%" (at 26.67 161.29 90) (effects (font (size 1.27 1.27))))
  (property
   "Footprint"
   "Resistor_SMD:R_0805_2012Metric" (at 26.67 158.75 0) (effects (font (size 1.27 1.27)) (justify left) (hide yes)))
  (property
   "Datasheet"
   "" (at 26.67 158.75 0) (effects (font (size 1.27 1.27)) (justify left) (hide yes)))
  (pin
   "1")
  (pin
   "2")
  (instances (project
    "canale" (path
    "/f0c5571b-16e2-51a9-92b3-0eee43c7234d/3df63447-c144-5236-bbcd-b95b2f9a543b" (reference "R20") (unit 1)))))
 (wire
  (pts (xy 45.72 158.75) (xy 40.64 158.75))
  (stroke (width 0) (type default)))
 (wire
  (pts (xy 40.64 158.75) (xy 40.64 161.29))
  (stroke (width 0) (type default)))
 (wire
  (pts (xy 40.64 158.75) (xy 30.48 158.75))
  (stroke (width 0) (type default)))
 (junction
  (at 40.64 158.75)
  (diameter 0)
  (color 0 0 0 0))
 (symbol
  (lib_id "power:GND")
  (at 40.64 168.91 0)
  (unit 1)
  (body_style 1)
  (exclude_from_sim no)
  (in_bom yes)
  (on_board yes)
  (dnp no)
  (property
   "Reference"
   "#PWR008" (at 40.64 168.91 0) (effects (font (size 1.27 1.27)) (justify left) (hide yes)))
  (property
   "Value"
   "AGND" (at 40.64 173.99 0) (effects (font (size 1.27 1.27))))
  (property
   "Footprint"
   "" (at 40.64 168.91 0) (effects (font (size 1.27 1.27)) (justify left) (hide yes)))
  (property
   "Datasheet"
   "" (at 40.64 168.91 0) (effects (font (size 1.27 1.27)) (justify left) (hide yes)))
  (pin
   "1")
  (instances (project
    "canale" (path
    "/f0c5571b-16e2-51a9-92b3-0eee43c7234d/3df63447-c144-5236-bbcd-b95b2f9a543b" (reference "#PWR008") (unit 1)))))
 (wire
  (pts (xy 38.1 123.19) (xy 71.12 123.19))
  (stroke (width 0) (type default)))
 (wire
  (pts (xy 71.12 123.19) (xy 71.12 114.3))
  (stroke (width 0) (type default)))
 (wire
  (pts (xy 91.44 50.8) (xy 111.76 50.8))
  (stroke (width 0) (type default)))
 (wire
  (pts (xy 111.76 50.8) (xy 111.76 43.18))
  (stroke (width 0) (type default)))
 (wire
  (pts (xy 111.76 43.18) (xy 109.22 43.18))
  (stroke (width 0) (type default)))
 (wire
  (pts (xy 91.44 86.36) (xy 111.76 86.36))
  (stroke (width 0) (type default)))
 (wire
  (pts (xy 111.76 86.36) (xy 111.76 78.74))
  (stroke (width 0) (type default)))
 (wire
  (pts (xy 111.76 78.74) (xy 109.22 78.74))
  (stroke (width 0) (type default)))
 (wire
  (pts (xy 63.5 149.86) (xy 63.5 142.24))
  (stroke (width 0) (type default)))
 (wire
  (pts (xy 63.5 142.24) (xy 22.86 142.24))
  (stroke (width 0) (type default)))
 (wire
  (pts (xy 22.86 142.24) (xy 22.86 158.75))
  (stroke (width 0) (type default)))
 (junction
  (at 38.1 123.19)
  (diameter 0)
  (color 0 0 0 0))
 (junction
  (at 91.44 86.36)
  (diameter 0)
  (color 0 0 0 0))
 (global_label
  "BUF_L"
  (shape passive)
  (at 109.22 43.18 0)
  (fields_autoplaced yes)
  (effects (font (size 1 1)) (justify left)))
 (global_label
  "IN_L"
  (shape passive)
  (at 25.4 40.64 180)
  (fields_autoplaced yes)
  (effects (font (size 1 1)) (justify right)))
 (global_label
  "IN_R"
  (shape passive)
  (at 25.4 76.2 180)
  (fields_autoplaced yes)
  (effects (font (size 1 1)) (justify right)))
 (global_label
  "BUF_R"
  (shape passive)
  (at 91.44 93.98 180)
  (fields_autoplaced yes)
  (effects (font (size 1 1)) (justify right)))
 (global_label
  "GO_L"
  (shape passive)
  (at 58.42 114.3 0)
  (fields_autoplaced yes)
  (effects (font (size 1 1)) (justify left)))
 (global_label
  "GW_L"
  (shape passive)
  (at 35.56 111.76 180)
  (fields_autoplaced yes)
  (effects (font (size 1 1)) (justify right)))
 (global_label
  "GW_R"
  (shape passive)
  (at 43.18 147.32 180)
  (fields_autoplaced yes)
  (effects (font (size 1 1)) (justify right)))
 (global_label
  "GO_R"
  (shape passive)
  (at 22.86 158.75 180)
  (fields_autoplaced yes)
  (effects (font (size 1 1)) (justify right))))
